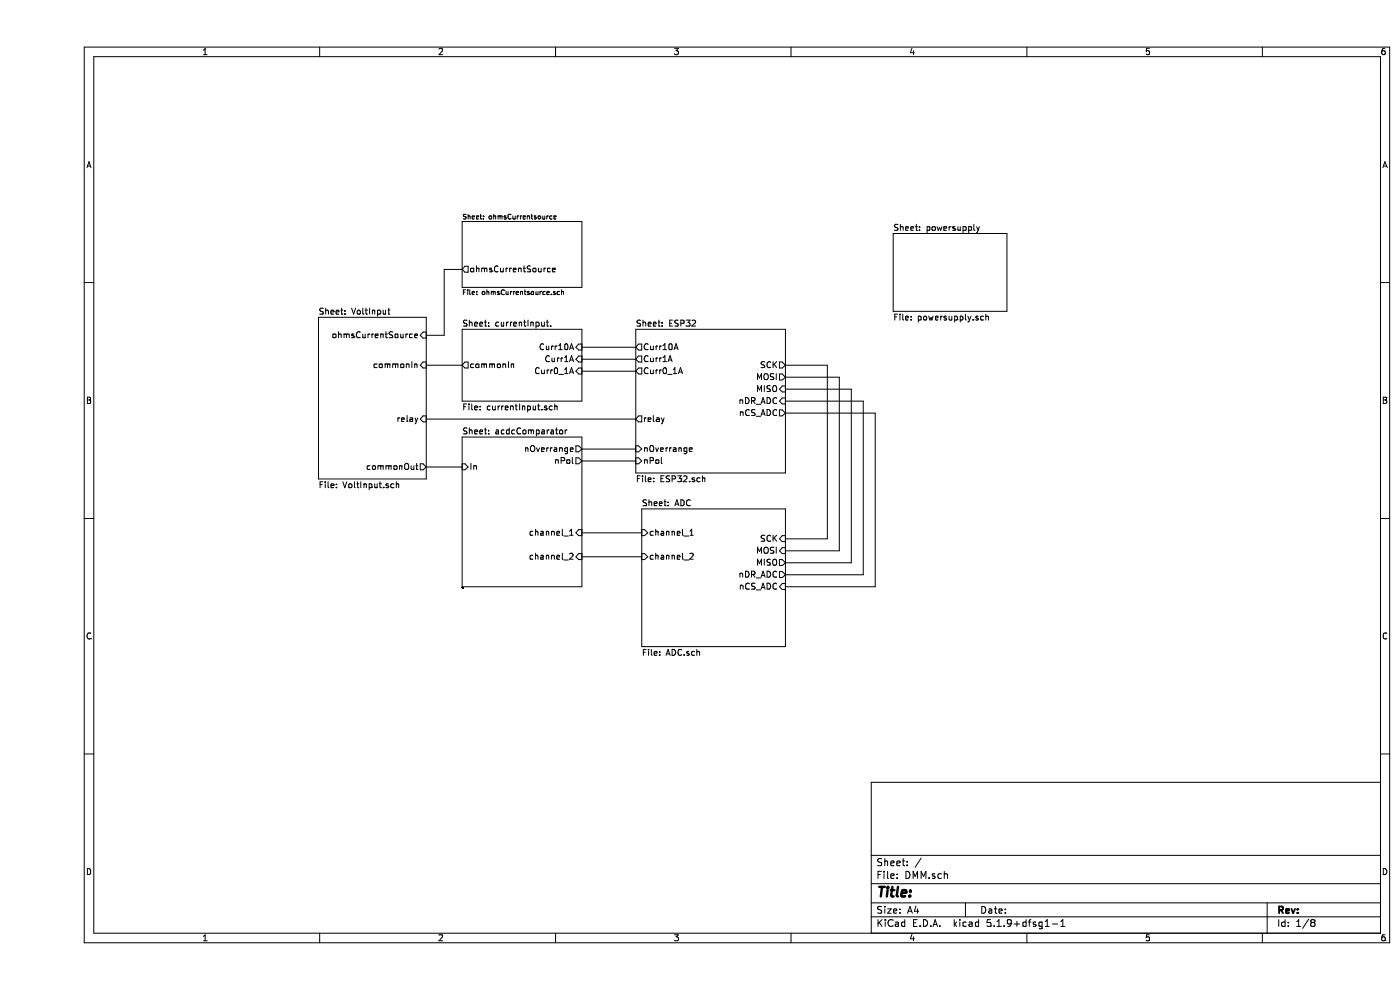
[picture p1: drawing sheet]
EESchema Schematic File Version 4
EELAYER 30 0
EELAYER END
$Descr A4 11693 8268
encoding utf-8
Sheet 1 8
Title ""
Date ""
Rev ""
Comp ""
Comment1 ""
Comment2 ""
Comment3 ""
Comment4 ""
$EndDescr
$Sheet
S 2350 2650 900  1350
U 5F3FCB1A
F0 "VoltInput" 50
F1 "VoltInput.sch" 50
F2 "commonIn" I R 3250 3050 50 
F3 "commonOut" O R 3250 3900 50 
F4 "relay" I R 3250 3500 50 
F5 "ohmsCurrentSource" I R 3250 2800 50 
$EndSheet
$Sheet
S 3550 2750 1000 600 
U 5F41E95D
F0 "currentInput." 50
F1 "currentInput.sch" 50
F2 "Curr10A" I R 4550 2900 50 
F3 "Curr0_1A" I R 4550 3100 50 
F4 "Curr1A" I R 4550 3000 50 
F5 "commonIn" O L 3550 3050 50 
$EndSheet
Wire Wire Line
	3250 3900 3550 3900
$Sheet
S 7150 1950 950  650 
U 5F6FB39F
F0 "powersupply" 50
F1 "powersupply.sch" 50
$EndSheet
$Sheet
S 5000 2750 1250 1200
U 5F487FF8
F0 "ESP32" 50
F1 "ESP32.sch" 50
F2 "Curr10A" O L 5000 2900 50 
F3 "Curr0_1A" O L 5000 3100 50 
F4 "Curr1A" O L 5000 3000 50 
F5 "nOverrange" I L 5000 3750 50 
F6 "SCK" O R 6250 3050 50 
F7 "MOSI" O R 6250 3150 50 
F8 "MISO" I R 6250 3250 50 
F9 "nDR_ADC" I R 6250 3350 50 
F10 "nCS_ADC" O R 6250 3450 50 
F11 "nPol" I L 5000 3850 50 
F12 "relay" O L 5000 3500 50 
$EndSheet
$Sheet
S 3550 3650 1000 1250
U 5F40CAA2
F0 "acdcComparator" 50
F1 "acdcComparator.sch 50" 0
F2 "channel_1" I R 4550 4450 50 
F3 "nOverrange" O R 4550 3750 50 
F4 "nPol" O R 4550 3850 50 
F5 "channel_2" I R 4550 4650 50 
F6 "In" I L 3550 3900 50 
$EndSheet
Wire Wire Line
	4550 2900 5000 2900
Wire Wire Line
	4550 3000 5000 3000
Wire Wire Line
	4550 3100 5000 3100
Wire Wire Line
	4550 3750 5000 3750
Wire Wire Line
	6250 3050 6600 3050
Wire Wire Line
	6600 3050 6600 4500
Wire Wire Line
	6600 4500 6250 4500
Wire Wire Line
	6250 3150 6700 3150
Wire Wire Line
	6700 3150 6700 4600
Wire Wire Line
	6700 4600 6250 4600
Wire Wire Line
	6250 4700 6800 4700
Wire Wire Line
	6800 4700 6800 3250
Wire Wire Line
	6800 3250 6250 3250
Wire Wire Line
	6250 3350 6900 3350
Wire Wire Line
	6900 3350 6900 4800
Wire Wire Line
	6900 4800 6250 4800
Wire Wire Line
	6250 3450 7000 3450
Wire Wire Line
	7000 3450 7000 4900
Wire Wire Line
	4550 4450 5050 4450
$Sheet
S 3550 1850 1000 550 
U 5F528B10
F0 "ohmsCurrentsource" 40
F1 "ohmsCurrentsource.sch" 40
F2 "ohmsCurrentSource" O L 3550 2250 50 
$EndSheet
$Sheet
S 5050 4250 1200 1150
U 5F488018
F0 "ADC" 50
F1 "ADC.sch" 50
F2 "channel_1" I L 5050 4450 50 
F3 "SCK" I R 6250 4500 50 
F4 "MOSI" I R 6250 4600 50 
F5 "MISO" O R 6250 4700 50 
F6 "nDR_ADC" O R 6250 4800 50 
F7 "nCS_ADC" I R 6250 4900 50 
F8 "channel_2" I L 5050 4650 50 
$EndSheet
Wire Wire Line
	6250 4900 7000 4900
Wire Wire Line
	4550 3850 5000 3850
Wire Wire Line
	5000 3500 3250 3500
Wire Wire Line
	5050 4650 4550 4650
Wire Wire Line
	3250 3050 3550 3050
Wire Wire Line
	3550 2250 3400 2250
Wire Wire Line
	3400 2250 3400 2800
Wire Wire Line
	3400 2800 3250 2800
$EndSCHEMATC
